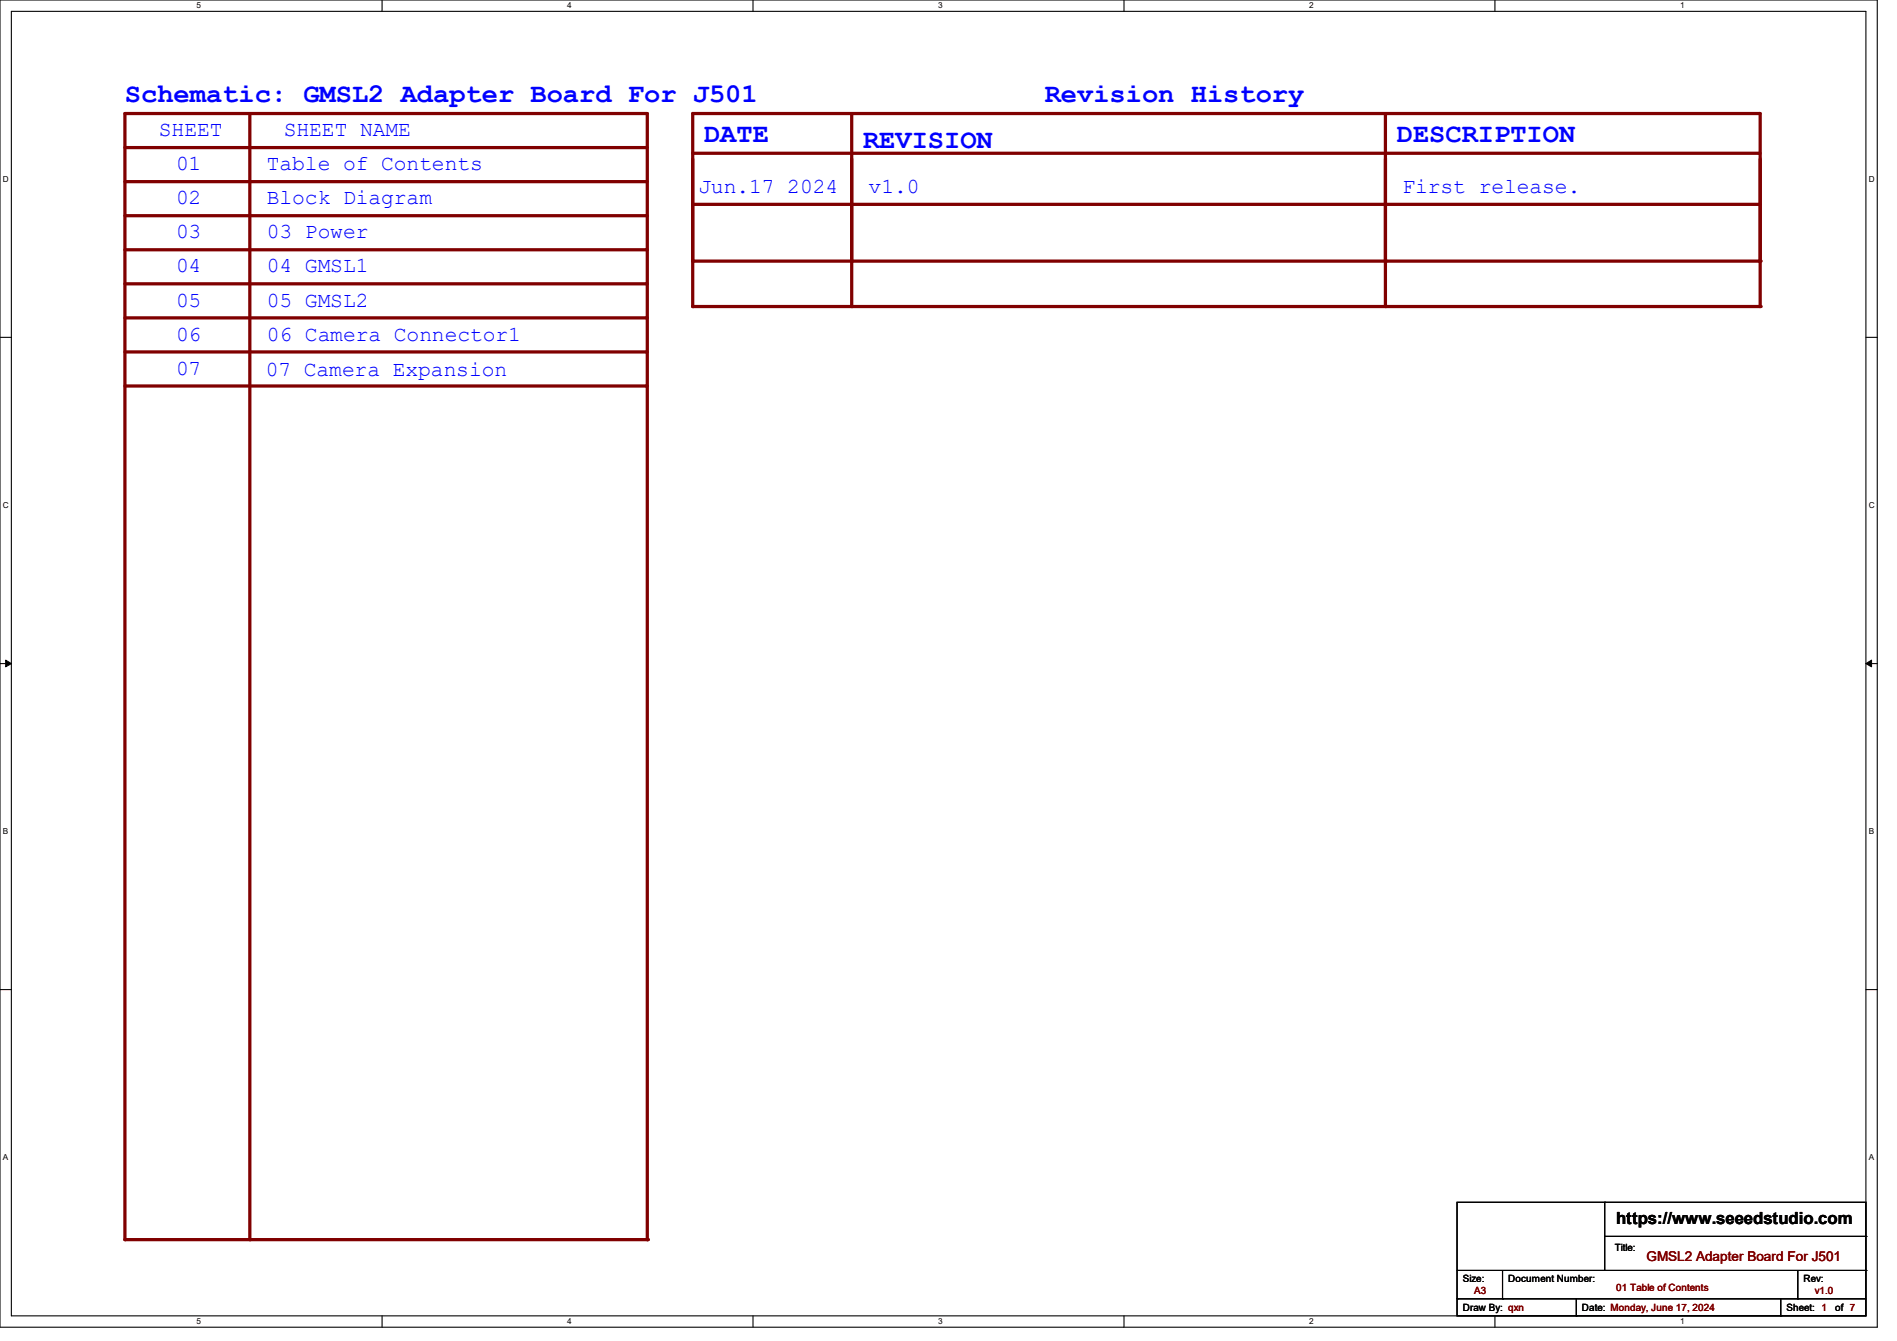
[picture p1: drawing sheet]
<svg xmlns="http://www.w3.org/2000/svg" width="297mm" height="210mm" viewBox="0 0 297 210" stroke-linecap="round" stroke-linejoin="round" font-family="sans-serif">
<path d="M0 0h293.9v207.9h-293.9zM1.8 1.8h290.3v204.3h-290.3z" fill="none" stroke="#000" stroke-width=".17"/>
<g fill="#fff">
<path d="M30.8 .2h.7v1.4h-.7z"/>
<path d="M30.8 206.2h.7v1.4h-.7z"/>
</g>
<path d="M59.8 0v1.8M59.8 206.1v1.8" fill="none" stroke="#000" stroke-width=".17"/>
<g fill="#fff">
<path d="M88.8 .2h.7v1.4h-.7z"/>
<path d="M88.8 206.2h.7v1.4h-.7z"/>
</g>
<path d="M117.9 0v1.8M117.9 206.1v1.8" fill="none" stroke="#000" stroke-width=".17"/>
<g fill="#fff">
<path d="M146.9 .2h.7v1.4h-.7z"/>
<path d="M146.9 206.2h.7v1.4h-.7z"/>
</g>
<path d="M176 0v1.8M176 206.1v1.8" fill="none" stroke="#000" stroke-width=".17"/>
<g fill="#fff">
<path d="M205 .2h.7v1.4h-.7z"/>
<path d="M205 206.2h.7v1.4h-.7z"/>
</g>
<path d="M234.1 0v1.8M234.1 206.1v1.8" fill="none" stroke="#000" stroke-width=".17"/>
<g fill="#fff">
<path d="M263.1 .2h.6v1.4h-.6z"/>
<path d="M263.1 206.2h.6v1.4h-.6z"/>
<path d="M.5 27.3h.9v1.4h-.9z"/>
<path d="M292.6 27.3h.9v1.4h-.9z"/>
<path d="M.5 78.4h.9v1.4h-.9z"/>
<path d="M292.6 78.4h.9v1.4h-.9z"/>
</g>
<path d="M0 52.8h1.8M292.1 52.8h1.8" fill="none" stroke="#000" stroke-width=".17"/>
<g fill="#fff">
<path d="M.5 129.5h.8v1.4h-.8z"/>
<path d="M292.6 129.5h.8v1.4h-.8z"/>
</g>
<path d="M0 103.9h1.8M292.1 103.9h1.8" fill="none" stroke="#000" stroke-width=".17"/>
<path d="M.9 103.4l.9 .5-.9 .5zM292.1 103.9l.9-.5v1z" fill="#000" stroke="#000" stroke-width=".16"/>
<g fill="#fff">
<path d="M.5 180.5h.8v1.4h-.8z"/>
<path d="M292.6 180.5h.8v1.4h-.8z"/>
</g>
<path d="M0 155h1.8M292.1 155h1.8" fill="none" stroke="#000" stroke-width=".17"/>
<path d="M19.6 17.8h81.6" fill="none" stroke="#800000" stroke-width=".51"/>
<circle cx="101.2" cy="17.8" r=".25" fill="#800000"/>
<path d="M108.5 17.8h166.9" fill="none" stroke="#800000" stroke-width=".51"/>
<circle cx="275.4" cy="17.8" r=".25" fill="#800000"/>
<path d="M19.6 23.1h81.6" fill="none" stroke="#800000" stroke-width=".51"/>
<circle cx="101.2" cy="23.1" r=".25" fill="#800000"/>
<path d="M108.5 24h166.9" fill="none" stroke="#800000" stroke-width=".51"/>
<circle cx="275.4" cy="24" r=".25" fill="#800000"/>
<path d="M19.6 28.4h81.6" fill="none" stroke="#800000" stroke-width=".51"/>
<circle cx="101.2" cy="28.4" r=".25" fill="#800000"/>
<path d="M19.6 33.8h81.6" fill="none" stroke="#800000" stroke-width=".51"/>
<circle cx="101.2" cy="33.8" r=".25" fill="#800000"/>
<path d="M19.6 39.1h81.6" fill="none" stroke="#800000" stroke-width=".51"/>
<circle cx="101.2" cy="39.1" r=".25" fill="#800000"/>
<path d="M19.6 44.4h81.6" fill="none" stroke="#800000" stroke-width=".51"/>
<circle cx="101.2" cy="44.4" r=".25" fill="#800000"/>
<path d="M19.6 49.8h81.6" fill="none" stroke="#800000" stroke-width=".51"/>
<circle cx="101.2" cy="49.8" r=".25" fill="#800000"/>
<path d="M133.3 17.8v23.1" fill="none" stroke="#800000" stroke-width=".51"/>
<circle cx="133.3" cy="40.9" r=".25" fill="#800000"/>
<path d="M19.6 17.8v176.3" fill="none" stroke="#800000" stroke-width=".51"/>
<circle cx="19.6" cy="194.1" r=".25" fill="#800000"/>
<path d="M39.1 17.8v176.3" fill="none" stroke="#800000" stroke-width=".51"/>
<circle cx="39.1" cy="194.1" r=".25" fill="#800000"/>
<path d="M108.5 32h166.9" fill="none" stroke="#800000" stroke-width=".51"/>
<circle cx="275.4" cy="32" r=".25" fill="#800000"/>
<path d="M216.9 17.8v23.1" fill="none" stroke="#800000" stroke-width=".51"/>
<circle cx="216.9" cy="40.9" r=".25" fill="#800000"/>
<path d="M275.6 17.8v23.1" fill="none" stroke="#800000" stroke-width=".51"/>
<circle cx="275.6" cy="40.9" r=".25" fill="#800000"/>
<path d="M108.5 17.8v23.1" fill="none" stroke="#800000" stroke-width=".51"/>
<circle cx="108.5" cy="40.9" r=".25" fill="#800000"/>
<path d="M19.6 55.1h81.6" fill="none" stroke="#800000" stroke-width=".51"/>
<circle cx="101.2" cy="55.1" r=".25" fill="#800000"/>
<path d="M19.6 60.5h81.6" fill="none" stroke="#800000" stroke-width=".51"/>
<circle cx="101.2" cy="60.5" r=".25" fill="#800000"/>
<path d="M101.3 17.8v176.3" fill="none" stroke="#800000" stroke-width=".51"/>
<circle cx="101.3" cy="194.1" r=".25" fill="#800000"/>
<path d="M108.5 40.9h166.9" fill="none" stroke="#800000" stroke-width=".51"/>
<circle cx="275.4" cy="40.9" r=".25" fill="#800000"/>
<path d="M19.6 194.1h81.7" fill="none" stroke="#800000" stroke-width=".51"/>
<circle cx="101.3" cy="194.1" r=".25" fill="#800000"/>
<path d="M108.5 48h166.9" fill="none" stroke="#800000" stroke-width=".51"/>
<circle cx="275.4" cy="48" r=".25" fill="#800000"/>
<path d="M108.5 24.9v23.1" fill="none" stroke="#800000" stroke-width=".51"/>
<circle cx="108.5" cy="48" r=".25" fill="#800000"/>
<path d="M133.3 24.9v23.1" fill="none" stroke="#800000" stroke-width=".51"/>
<circle cx="133.3" cy="48" r=".25" fill="#800000"/>
<path d="M216.9 24.9v23.1" fill="none" stroke="#800000" stroke-width=".51"/>
<circle cx="216.9" cy="48" r=".25" fill="#800000"/>
<path d="M275.6 24.9v23.1" fill="none" stroke="#800000" stroke-width=".51"/>
<circle cx="275.6" cy="48" r=".25" fill="#800000"/>
<g fill="none" stroke="#000" stroke-width=".17">
<path d="M228.1 188.3h64v17.8h-64zM228.1 199h64M235.2 199v4.4M251.2 188.3h.1M251.2 188.3v10.7M251.2 193.6h40.9M281.5 199v4.4M292.1 199h.1M292.1 193.6h.1M228.1 203.4h.1M228.1 203.4h64M235.2 203.4h.1"/>
<path d="M246.8 206.1h.1M246.8 203.4v2.7M278.8 206.1h.1M278.8 203.4v2.7M281.5 203.4h.1"/>
</g>
<g font-size="4.2" fill="#00f">
<text x="19.6" y="16">Schematic: GMSL2 Adapter Board For J501</text>
<text x="163.6" y="16">Revision History</text>
<text x="110.2" y="22.2">DATE</text>
<text x="135.1" y="23.1">REVISION</text>
<text x="218.7" y="22.2">DESCRIPTION</text>
</g>
<g font-size="3.3" fill="#00f">
<text x="24.9" y="21.3">SHEET</text>
<text x="44.4" y="21.3">SHEET NAME</text>
<text x="27.6" y="26.7">01</text>
<text x="41.8" y="26.7">Table of Contents</text>
<text x="27.6" y="32">02</text>
<text x="41.8" y="32">Block Diagram</text>
<text x="109.3" y="30.2">Jun.17 2024</text>
<text x="136" y="30.2">v1.0</text>
<text x="219.6" y="30.2">First release.</text>
<text x="27.6" y="37.3">03</text>
<text x="41.8" y="37.3">03 Power</text>
<text x="27.6" y="42.7">04</text>
<text x="41.8" y="42.7">04 GMSL1</text>
<text x="27.6" y="53.3">06</text>
<text x="27.6" y="48">05</text>
<text x="41.8" y="48">05 GMSL2</text>
<text x="41.8" y="53.3">06 Camera Connector1</text>
<text x="27.6" y="58.7">07</text>
<text x="41.6" y="58.8">07 Camera Expansion</text>
</g>
<text font-size="2.6" x="253" y="191.8">https://www.seeedstudio.com</text>
<text font-size="2.1" fill="#800000" x="257.8" y="197.5">GMSL2 Adapter Board For J501</text>
<g font-size="1.6">
<text x="252.8" y="196">Title:</text>
<text x="229" y="200.7">Size:</text>
<text x="236.1" y="200.7">Document Number:</text>
<text x="282.4" y="200.7">Rev:</text>
<text x="229" y="205.4">Draw By: qxn</text>
<text x="247.7" y="205.4">Date: Monday, June 17, 2024</text>
<text x="279.7" y="205.4">Sheet: 1</text>
<text x="287.3" y="205.4">of 7</text>
</g>
<g font-size="1.6" fill="#800000">
<text x="230.8" y="202.7">A3</text>
<text x="253" y="202.2">01 Table of Contents</text>
<text x="284.1" y="202.7">v1.0</text>
</g>
<g font-size="1.3">
<text x="30.8" y="1.3">5</text>
<text x="88.8" y="1.3">4</text>
<text x="146.9" y="1.3">3</text>
<text x="205" y="1.3">2</text>
<text x="263.1" y="1.3">1</text>
<text x=".5" y="28.4">D</text>
<text x="292.6" y="28.4">D</text>
<text x=".5" y="79.5">C</text>
<text x="292.6" y="79.5">C</text>
<text x=".5" y="130.6">B</text>
<text x="292.6" y="130.6">B</text>
<text x=".5" y="181.7">A</text>
<text x="292.6" y="181.7">A</text>
<text x="30.8" y="207.4">5</text>
<text x="88.8" y="207.4">4</text>
<text x="146.9" y="207.4">3</text>
<text x="205" y="207.4">2</text>
<text x="263.1" y="207.4">1</text>
</g>
</svg>
